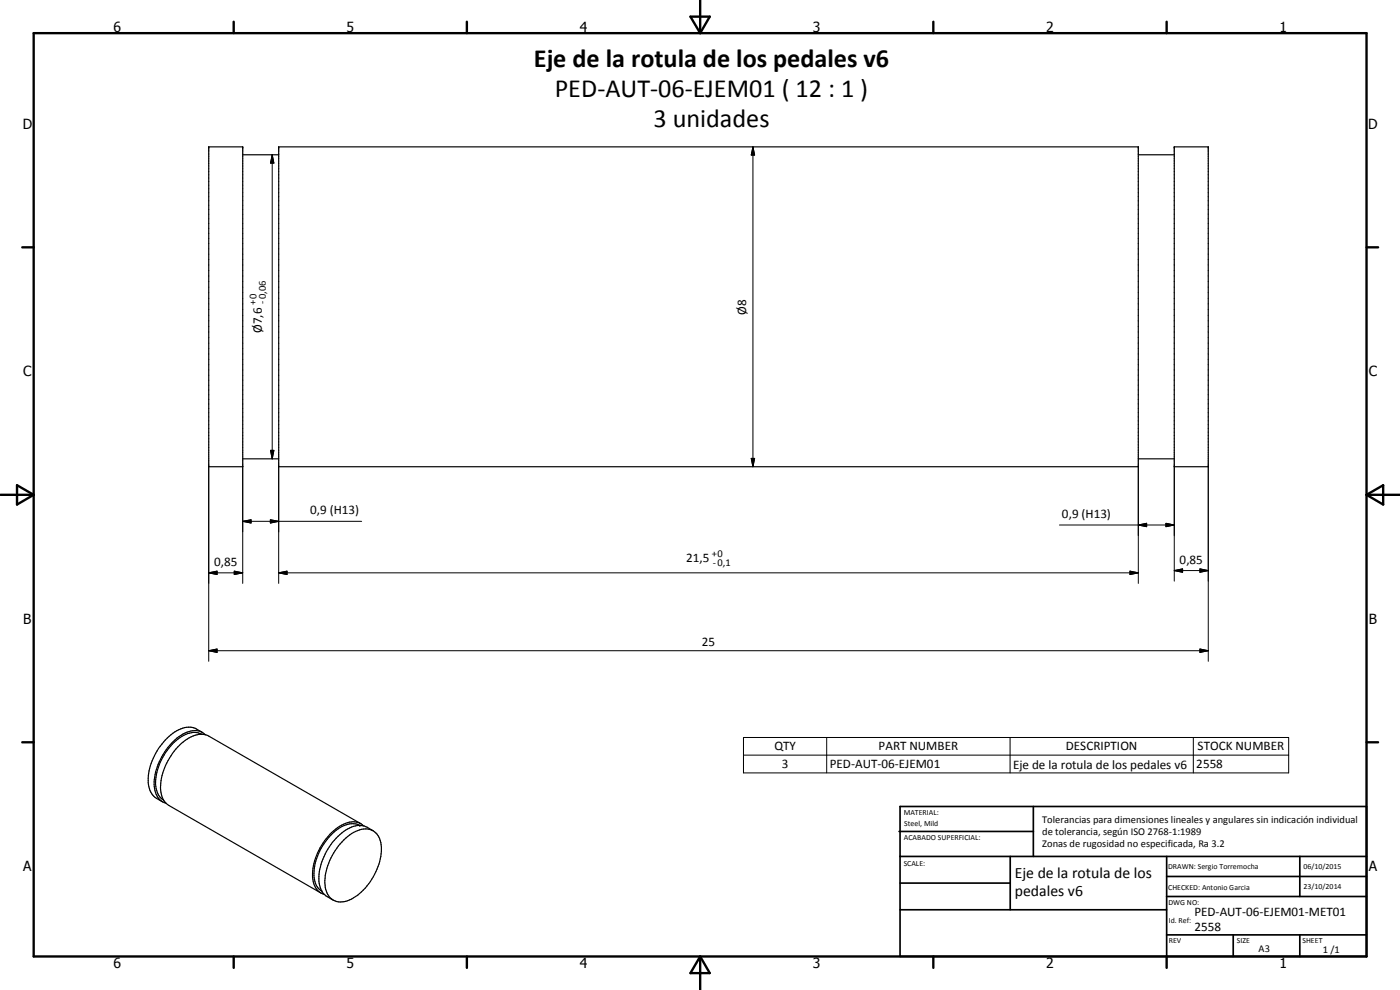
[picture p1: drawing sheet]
<svg xmlns="http://www.w3.org/2000/svg" width="420mm" height="297mm" viewBox="0 0 420 297" stroke-linecap="round" stroke-linejoin="round" font-family="sans-serif">
<g fill="#000">
<circle cx="62.6" cy="44.1" r=".18"/>
<circle cx="72.8" cy="44.1" r=".18"/>
<circle cx="83.6" cy="44.1" r=".18"/>
<circle cx="341.6" cy="44.1" r=".18"/>
<circle cx="352.4" cy="44.1" r=".18"/>
<circle cx="362.6" cy="44.1" r=".18"/>
<circle cx="108" cy="247.6" r=".18"/>
</g>
<g fill="none" stroke="#000" stroke-width=".35">
<path d="M62.6 44.1h10.2v95.9h-10.2zM72.8 46.4h10.8M83.6 44.1h258v95.9h-258zM341.6 46.4h10.8M352.4 44.1h10.2v95.9h-10.2zM72.8 137.7h10.8M341.6 137.7h10.8M60.7 219.8l-1.7-1.1a6.9 6.9 0 0 0-7.7 1.7 18.3 18.3 0 0 0-6.7 15.1 5.4 5.4 0 0 0 2.3 4l1.9 1.1M60.4 220.3a7 7 0 0 0-7.5 1.9 17.3 17.3 0 0 0-6 14.4 4.7 4.7 0 0 0 2.2 3.5M60.4 220.3h.1M61.6 220.5a5 5 0 0 0-6-.6 18.1 18.1 0 0 0-9.2 16.7 4.7 4.7 0 0 0 3.4 4.4M103.2 252a8.7 8.7 0 0 1 8-3.1 5.3 5.3 0 0 1 3.3 5.2 18.5 18.5 0 0 1-9 15.6 5 5 0 0 1-6.8-.8 10.3 10.3 0 0 1-.3-9.2 20.6 20.6 0 0 1 4.8-7.7z"/>
<path d="M108 247.6a7 7 0 0 0-7.6 2 17.1 17.1 0 0 0-6 14.3 4.7 4.7 0 0 0 2.2 3.5M108.3 247.1l-45.7-26.2a5.9 5.9 0 0 0-5.8 .5 18.2 18.2 0 0 0-8.5 16.3 5.2 5.2 0 0 0 2.4 4l45.6 26.2M109.1 247.8a5.3 5.3 0 0 0-6.6-.2 18 18 0 0 0-8.6 16.4 4.8 4.8 0 0 0 3.4 4.4M112 249.3l-1.8-1.1a7.1 7.1 0 0 0-7.6 1.7 18.4 18.4 0 0 0-6.8 15.1 5.6 5.6 0 0 0 2.4 4l1.8 1.1M96.6 267.4h.1"/>
</g>
<g fill="none" stroke="#000" stroke-width=".71">
<path d="M10.1 9.9h400v277.1h-400zM70.1 6.5v3.4M140.1 6.5v3.4M207.2 5h5.8l-2.9 4.9zM210.1 0v9.9M280.1 6.5v3.4M350.1 6.5v3.4M6.7 74.2h3.4M410.1 74.2h3.5M.1 148.5h10M5.1 145.6l5 2.9-5 2.9zM410.1 148.5h10"/>
<path d="M410.1 148.5l5-2.9v5.8zM6.7 222.7h3.4M410.1 222.7h3.5M70.1 287v3.4M140.1 287v3.4M210.1 287v10M210.1 287l2.9 5h-5.8zM280.1 287v3.4M350.1 287v3.4"/>
</g>
<g fill="none" stroke="#000" stroke-width=".51">
<path d="M269.8 249.5h40.3M270.1 242h140v45h-140zM270.1 257h140M303.2 257v16M310.1 242v15M350.1 257v30M390.1 257v12M270.1 265h33.1M270.1 273h80M350.1 269h60M350.1 263h60M350.1 280.5h60"/>
<path d="M370.1 280.5v6.5M390.1 280.5v6.5"/>
</g>
<g fill="none" stroke="#000" stroke-width=".3">
<path d="M81.7 46.4l.5 2.5h-1zM81.7 46.4v91.3M226 44.1l.5 2.4h-1zM226 44.1v95.9M81.2 135.1h1l-.5 2.6zM225.5 137.5h1l-.5 2.5zM62.6 140v58.4M72.8 156.4l2.5-.4v.9zM72.8 156.4h35.7M72.8 140v35M81.1 156l2.5 .4-2.5 .5zM83.6 140v35"/>
<path d="M318 157.5h34.4M341.6 157.5l2.5-.5v1zM341.6 140v35M349.9 157l2.5 .5-2.5 .5zM352.4 140v34.4M362.6 140v58.4M62.6 171.9l2.5-.5v1zM62.6 171.9h10.2M70.3 171.4l2.5 .5-2.5 .5zM83.6 171.9l2.5-.5v1zM83.6 171.9h258M339.1 171.4l2.5 .5-2.5 .5z"/>
<path d="M352.4 171.2l2.5-.5v1zM352.4 171.2h10.2M360.1 170.7l2.5 .5-2.5 .5zM62.6 195.2l2.5-.5v1zM62.6 195.2h300M360.1 194.7l2.5 .5-2.5 .5zM223.1 221.3h163.6v10.6h-163.6zM223.1 226.6h163.6M248.1 221.3v10.6M303.1 221.3v10.6M358.1 221.3v10.6"/>
</g>
<g fill="#000">
<path d="M81.7 46.4l.5 2.5h-1zM226 44.1l.5 2.4h-1zM81.2 135.1h1l-.5 2.6zM225.5 137.5h1l-.5 2.5zM72.8 156.4l2.5-.4v.9zM81.1 156l2.5 .4-2.5 .5zM341.6 157.5l2.5-.5v1zM349.9 157l2.5 .5-2.5 .5zM62.6 171.9l2.5-.5v1zM70.3 171.4l2.5 .5-2.5 .5zM83.6 171.9l2.5-.5v1zM339.1 171.4l2.5 .5-2.5 .5z"/>
<path d="M352.4 171.2l2.5-.5v1zM360.1 170.7l2.5 .5-2.5 .5zM62.6 195.2l2.5-.5v1zM360.1 194.7l2.5 .5-2.5 .5z"/>
</g>
<g font-size="7.9">
<text x="160.2" y="20.2">Eje de la rotula de los pedales v6</text>
<text x="166.5" y="29.2">PED-AUT-06-EJEM01 ( 12 : 1 )</text>
<text x="196.1" y="38.2">3 unidades</text>
</g>
<g font-size="4.7">
<text x="304.6" y="263.5">Eje de la rotula de los</text>
<text x="304.6" y="268.9">pedales v6</text>
</g>
<g font-size="4.2">
<text x="34" y="9.6">6</text>
<text x="104" y="9.6">5</text>
<text x="174" y="9.6">4</text>
<text x="244" y="9.6">3</text>
<text x="314" y="9.6">2</text>
<text x="384" y="9.6">1</text>
<text x="6.8" y="38.7">D</text>
<text x="410.6" y="38.7">D</text>
<text x="7" y="112.9">C</text>
<text x="410.8" y="112.9">C</text>
<text x="7" y="187.1">B</text>
<text x="410.8" y="187.1">B</text>
<text x="7" y="261.4">A</text>
<text x="410.8" y="261.4">A</text>
<text x="34" y="290.4">6</text>
<text x="104" y="290.4">5</text>
<text x="174" y="290.4">4</text>
<text x="244" y="290.4">3</text>
<text x="314" y="290.4">2</text>
<text x="384" y="290.4">1</text>
</g>
<g font-size="3.9">
<text x="224" y="94.4" transform="rotate(-90 224 94.4)">Ø8</text>
<text x="78.6" y="99.9" transform="rotate(-90 78.6 99.9)">Ø7,6</text>
<text x="93.1" y="154.3">0,9 (H13)</text>
<text x="318.7" y="155.4">0,9 (H13)</text>
<text x="64.3" y="169.8">0,85</text>
<text x="205.9" y="168.7">21,5</text>
<text x="354" y="169.1">0,85</text>
<text x="210.6" y="193.7">25</text>
<text x="232.4" y="225.2">QTY</text>
<text x="263.7" y="225.2">PART NUMBER</text>
<text x="319.9" y="225.2">DESCRIPTION</text>
<text x="359.4" y="225.2">STOCK NUMBER</text>
<text x="234.6" y="230.5">3</text>
<text x="249" y="230.5">PED-AUT-06-EJEM01</text>
<text x="304" y="230.6">Eje de la rotula de los pedales v6</text>
<text x="359" y="230.5">2558</text>
<text x="358.5" y="275">PED-AUT-06-EJEM01-MET01</text>
<text x="358.5" y="279.4">2558</text>
</g>
<g font-size="3.1">
<text x="76.9" y="91.6" transform="rotate(-90 76.9 91.6)">+0</text>
<text x="79.7" y="91.3" transform="rotate(-90 79.7 91.3)">-0,06</text>
<text x="213.6" y="167">+0</text>
<text x="213.9" y="169.9">-0,1</text>
<text x="312.7" y="246.8">Tolerancias para dimensiones lineales y angulares sin indicación individual</text>
<text x="312.7" y="250.4">de tolerancia, según ISO 2768-1:1989</text>
<text x="312.7" y="254">Zonas de rugosidad no especificada, Ra 3.2</text>
<text x="377.7" y="285.6">A3</text>
<text x="397" y="285.9">1 /1</text>
</g>
<g font-size="2.4">
<text x="271.2" y="244.4">MATERIAL:</text>
<text x="271.3" y="252">ACABADO SUPERFICIAL:</text>
<text x="271.4" y="247.9">Steel, Mild</text>
<text x="271.2" y="259.7">SCALE:</text>
<text x="350.6" y="260.8">DRAWN: Sergio Torremocha</text>
<text x="391.2" y="260.6">06/10/2015</text>
<text x="350.6" y="267">CHECKED: Antonio Garcia</text>
<text x="391.2" y="266.7">23/10/2014</text>
<text x="350.6" y="271.4">DWG NO:</text>
<text x="350.8" y="276.9">Id. Ref:</text>
<text x="350.8" y="282.8">REV</text>
<text x="371.2" y="282.9">SIZE</text>
<text x="390.9" y="282.9">SHEET</text>
</g>
</svg>
